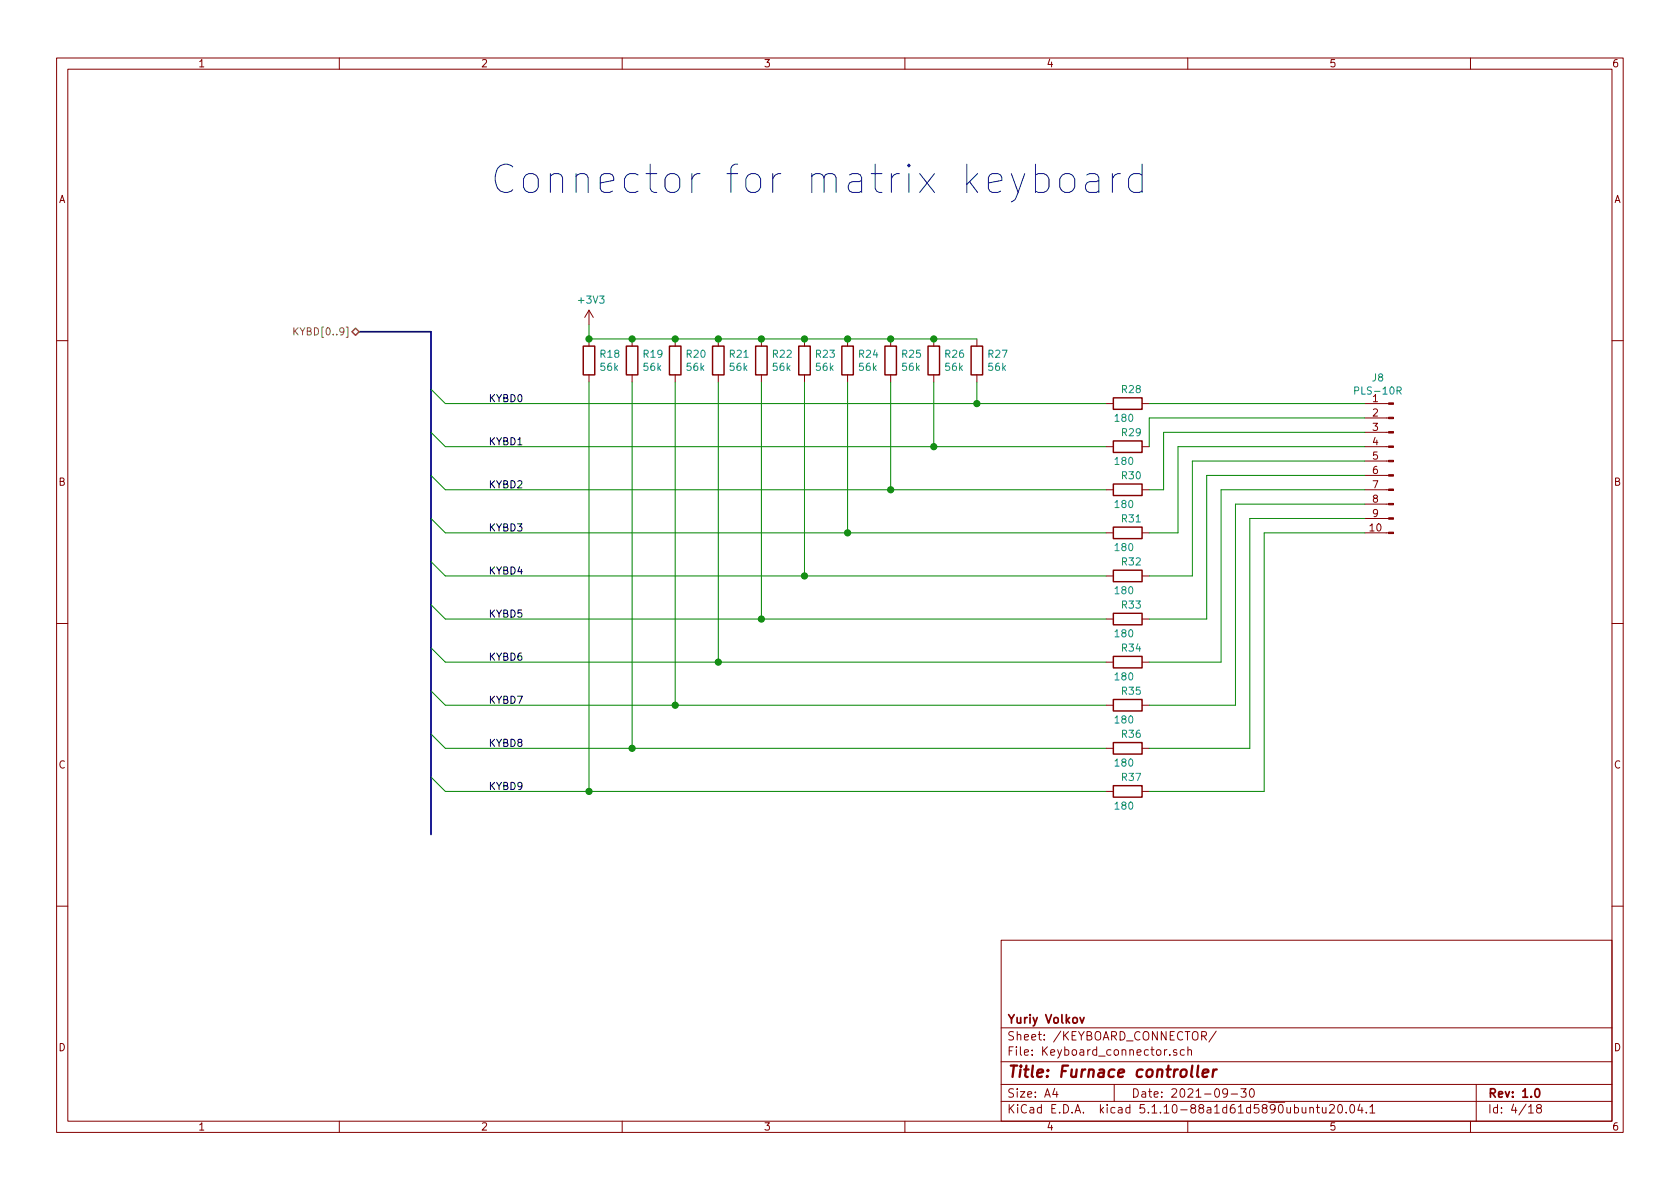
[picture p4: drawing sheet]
EESchema Schematic File Version 4
EELAYER 30 0
EELAYER END
$Descr A4 11693 8268
encoding utf-8
Sheet 4 18
Title "Furnace controller"
Date "2021-09-30"
Rev "1.0"
Comp "Yuriy Volkov"
Comment1 ""
Comment2 ""
Comment3 ""
Comment4 ""
$EndDescr
$Comp
L Connector:Conn_01x10_Male J8
U 1 1
P 9700 3200
F 0 "J8" H 9808 3781 50  0000 C CNN
F 1 "PLS-10R" H 9808 3690 50  0000 C CNN
F 2 "Connector_PinHeader_2.54mm:PinHeader_1x10_P2.54mm_Vertical" H 9700 3200 50  0001 C CNN
F 3 "~" H 9700 3200 50  0001 C CNN
	1    9700 3200
	-1   0    0    -1  
$EndComp
$Comp
L Device:R R?
U 1 1
P 7850 2800
AR Path="/60A74215" Ref="R?"  Part="1" 
AR Path="/60A36559/60A74215" Ref="R28"  Part="1" 
F 0 "R28" V 7750 2750 50  0000 L CNN
F 1 "180" V 7950 2700 50  0000 L CNN
F 2 "Resistor_SMD:R_0603_1608Metric_Pad0.98x0.95mm_HandSolder" V 7780 2800 50  0001 C CNN
F 3 "~" H 7850 2800 50  0001 C CNN
	1    7850 2800
	0    1    1    0   
$EndComp
$Comp
L Device:R R?
U 1 1
P 7850 3100
AR Path="/60A74E97" Ref="R?"  Part="1" 
AR Path="/60A36559/60A74E97" Ref="R29"  Part="1" 
F 0 "R29" V 7750 3050 50  0000 L CNN
F 1 "180" V 7950 3000 50  0000 L CNN
F 2 "Resistor_SMD:R_0603_1608Metric_Pad0.98x0.95mm_HandSolder" V 7780 3100 50  0001 C CNN
F 3 "~" H 7850 3100 50  0001 C CNN
	1    7850 3100
	0    1    1    0   
$EndComp
$Comp
L Device:R R?
U 1 1
P 7850 3400
AR Path="/60A74F36" Ref="R?"  Part="1" 
AR Path="/60A36559/60A74F36" Ref="R30"  Part="1" 
F 0 "R30" V 7750 3350 50  0000 L CNN
F 1 "180" V 7950 3300 50  0000 L CNN
F 2 "Resistor_SMD:R_0603_1608Metric_Pad0.98x0.95mm_HandSolder" V 7780 3400 50  0001 C CNN
F 3 "~" H 7850 3400 50  0001 C CNN
	1    7850 3400
	0    1    1    0   
$EndComp
$Comp
L Device:R R?
U 1 1
P 7850 3700
AR Path="/60A7500F" Ref="R?"  Part="1" 
AR Path="/60A36559/60A7500F" Ref="R31"  Part="1" 
F 0 "R31" V 7750 3650 50  0000 L CNN
F 1 "180" V 7950 3600 50  0000 L CNN
F 2 "Resistor_SMD:R_0603_1608Metric_Pad0.98x0.95mm_HandSolder" V 7780 3700 50  0001 C CNN
F 3 "~" H 7850 3700 50  0001 C CNN
	1    7850 3700
	0    1    1    0   
$EndComp
$Comp
L Device:R R?
U 1 1
P 7850 4000
AR Path="/60A76129" Ref="R?"  Part="1" 
AR Path="/60A36559/60A76129" Ref="R32"  Part="1" 
F 0 "R32" V 7750 3950 50  0000 L CNN
F 1 "180" V 7950 3900 50  0000 L CNN
F 2 "Resistor_SMD:R_0603_1608Metric_Pad0.98x0.95mm_HandSolder" V 7780 4000 50  0001 C CNN
F 3 "~" H 7850 4000 50  0001 C CNN
	1    7850 4000
	0    1    1    0   
$EndComp
$Comp
L Device:R R?
U 1 1
P 7850 4300
AR Path="/60A7612F" Ref="R?"  Part="1" 
AR Path="/60A36559/60A7612F" Ref="R33"  Part="1" 
F 0 "R33" V 7750 4250 50  0000 L CNN
F 1 "180" V 7950 4200 50  0000 L CNN
F 2 "Resistor_SMD:R_0603_1608Metric_Pad0.98x0.95mm_HandSolder" V 7780 4300 50  0001 C CNN
F 3 "~" H 7850 4300 50  0001 C CNN
	1    7850 4300
	0    1    1    0   
$EndComp
$Comp
L Device:R R?
U 1 1
P 7850 4600
AR Path="/60A76135" Ref="R?"  Part="1" 
AR Path="/60A36559/60A76135" Ref="R34"  Part="1" 
F 0 "R34" V 7750 4550 50  0000 L CNN
F 1 "180" V 7950 4500 50  0000 L CNN
F 2 "Resistor_SMD:R_0603_1608Metric_Pad0.98x0.95mm_HandSolder" V 7780 4600 50  0001 C CNN
F 3 "~" H 7850 4600 50  0001 C CNN
	1    7850 4600
	0    1    1    0   
$EndComp
$Comp
L Device:R R?
U 1 1
P 7850 4900
AR Path="/60A7613B" Ref="R?"  Part="1" 
AR Path="/60A36559/60A7613B" Ref="R35"  Part="1" 
F 0 "R35" V 7750 4850 50  0000 L CNN
F 1 "180" V 7950 4800 50  0000 L CNN
F 2 "Resistor_SMD:R_0603_1608Metric_Pad0.98x0.95mm_HandSolder" V 7780 4900 50  0001 C CNN
F 3 "~" H 7850 4900 50  0001 C CNN
	1    7850 4900
	0    1    1    0   
$EndComp
$Comp
L Device:R R?
U 1 1
P 7850 5200
AR Path="/60A767B9" Ref="R?"  Part="1" 
AR Path="/60A36559/60A767B9" Ref="R36"  Part="1" 
F 0 "R36" V 7750 5150 50  0000 L CNN
F 1 "180" V 7950 5100 50  0000 L CNN
F 2 "Resistor_SMD:R_0603_1608Metric_Pad0.98x0.95mm_HandSolder" V 7780 5200 50  0001 C CNN
F 3 "~" H 7850 5200 50  0001 C CNN
	1    7850 5200
	0    1    1    0   
$EndComp
$Comp
L Device:R R?
U 1 1
P 7850 5500
AR Path="/60A767BF" Ref="R?"  Part="1" 
AR Path="/60A36559/60A767BF" Ref="R37"  Part="1" 
F 0 "R37" V 7750 5450 50  0000 L CNN
F 1 "180" V 7950 5400 50  0000 L CNN
F 2 "Resistor_SMD:R_0603_1608Metric_Pad0.98x0.95mm_HandSolder" V 7780 5500 50  0001 C CNN
F 3 "~" H 7850 5500 50  0001 C CNN
	1    7850 5500
	0    1    1    0   
$EndComp
Wire Wire Line
	8000 2800 9500 2800
Wire Wire Line
	8000 3100 8000 2900
Wire Wire Line
	8000 2900 9500 2900
Wire Wire Line
	8000 3400 8100 3400
Wire Wire Line
	8100 3400 8100 3000
Wire Wire Line
	8100 3000 9500 3000
Wire Wire Line
	8000 3700 8200 3700
Wire Wire Line
	8200 3700 8200 3100
Wire Wire Line
	8200 3100 9500 3100
Wire Wire Line
	8000 4000 8300 4000
Wire Wire Line
	8300 4000 8300 3200
Wire Wire Line
	8300 3200 9500 3200
Wire Wire Line
	8000 4300 8400 4300
Wire Wire Line
	8400 4300 8400 3300
Wire Wire Line
	8400 3300 9500 3300
Wire Wire Line
	8000 4600 8500 4600
Wire Wire Line
	8500 4600 8500 3400
Wire Wire Line
	8500 3400 9500 3400
Wire Wire Line
	8000 4900 8600 4900
Wire Wire Line
	8600 4900 8600 3500
Wire Wire Line
	8600 3500 9500 3500
Wire Wire Line
	8000 5200 8700 5200
Wire Wire Line
	8700 5200 8700 3600
Wire Wire Line
	8700 3600 9500 3600
Wire Wire Line
	8000 5500 8800 5500
Wire Wire Line
	8800 5500 8800 3700
Wire Wire Line
	8800 3700 9500 3700
Entry Wire Line
	3000 2700 3100 2800
Wire Bus Line
	3000 2300 2500 2300
Entry Wire Line
	3000 3300 3100 3400
Entry Wire Line
	3000 3600 3100 3700
Entry Wire Line
	3000 3900 3100 4000
Entry Wire Line
	3000 4200 3100 4300
Entry Wire Line
	3000 4500 3100 4600
Entry Wire Line
	3000 4800 3100 4900
Entry Wire Line
	3000 5100 3100 5200
Entry Wire Line
	3000 5400 3100 5500
Entry Wire Line
	3000 3000 3100 3100
Text Label 3400 2800 0    50   ~ 0
KYBD0
Text Label 3400 3100 0    50   ~ 0
KYBD1
Text Label 3400 3400 0    50   ~ 0
KYBD2
Text Label 3400 3700 0    50   ~ 0
KYBD3
Text Label 3400 4000 0    50   ~ 0
KYBD4
Text Label 3400 4300 0    50   ~ 0
KYBD5
Text Label 3400 4600 0    50   ~ 0
KYBD6
Text Label 3400 4900 0    50   ~ 0
KYBD7
Text Label 3400 5500 0    50   ~ 0
KYBD9
Text Notes 8000 1350 2    197  ~ 0
Connector for matrix keyboard
Text Label 3400 5200 0    50   ~ 0
KYBD8
Text HLabel 2500 2300 0    50   BiDi ~ 0
KYBD[0..9]
$Comp
L Device:R R?
U 1 1
P 6800 2500
AR Path="/60AA213C" Ref="R?"  Part="1" 
AR Path="/60A36559/60AA213C" Ref="R27"  Part="1" 
F 0 "R27" H 6870 2546 50  0000 L CNN
F 1 "56k" H 6870 2455 50  0000 L CNN
F 2 "Resistor_SMD:R_0603_1608Metric_Pad0.98x0.95mm_HandSolder" V 6730 2500 50  0001 C CNN
F 3 "~" H 6800 2500 50  0001 C CNN
	1    6800 2500
	1    0    0    -1  
$EndComp
$Comp
L Device:R R?
U 1 1
P 6500 2500
AR Path="/60AA35DF" Ref="R?"  Part="1" 
AR Path="/60A36559/60AA35DF" Ref="R26"  Part="1" 
F 0 "R26" H 6570 2546 50  0000 L CNN
F 1 "56k" H 6570 2455 50  0000 L CNN
F 2 "Resistor_SMD:R_0603_1608Metric_Pad0.98x0.95mm_HandSolder" V 6430 2500 50  0001 C CNN
F 3 "~" H 6500 2500 50  0001 C CNN
	1    6500 2500
	1    0    0    -1  
$EndComp
$Comp
L Device:R R?
U 1 1
P 6200 2500
AR Path="/60AA3F6A" Ref="R?"  Part="1" 
AR Path="/60A36559/60AA3F6A" Ref="R25"  Part="1" 
F 0 "R25" H 6270 2546 50  0000 L CNN
F 1 "56k" H 6270 2455 50  0000 L CNN
F 2 "Resistor_SMD:R_0603_1608Metric_Pad0.98x0.95mm_HandSolder" V 6130 2500 50  0001 C CNN
F 3 "~" H 6200 2500 50  0001 C CNN
	1    6200 2500
	1    0    0    -1  
$EndComp
$Comp
L Device:R R?
U 1 1
P 5900 2500
AR Path="/60AA4928" Ref="R?"  Part="1" 
AR Path="/60A36559/60AA4928" Ref="R24"  Part="1" 
F 0 "R24" H 5970 2546 50  0000 L CNN
F 1 "56k" H 5970 2455 50  0000 L CNN
F 2 "Resistor_SMD:R_0603_1608Metric_Pad0.98x0.95mm_HandSolder" V 5830 2500 50  0001 C CNN
F 3 "~" H 5900 2500 50  0001 C CNN
	1    5900 2500
	1    0    0    -1  
$EndComp
$Comp
L Device:R R?
U 1 1
P 5600 2500
AR Path="/60AA73CA" Ref="R?"  Part="1" 
AR Path="/60A36559/60AA73CA" Ref="R23"  Part="1" 
F 0 "R23" H 5670 2546 50  0000 L CNN
F 1 "56k" H 5670 2455 50  0000 L CNN
F 2 "Resistor_SMD:R_0603_1608Metric_Pad0.98x0.95mm_HandSolder" V 5530 2500 50  0001 C CNN
F 3 "~" H 5600 2500 50  0001 C CNN
	1    5600 2500
	1    0    0    -1  
$EndComp
$Comp
L Device:R R?
U 1 1
P 5300 2500
AR Path="/60AA73D0" Ref="R?"  Part="1" 
AR Path="/60A36559/60AA73D0" Ref="R22"  Part="1" 
F 0 "R22" H 5370 2546 50  0000 L CNN
F 1 "56k" H 5370 2455 50  0000 L CNN
F 2 "Resistor_SMD:R_0603_1608Metric_Pad0.98x0.95mm_HandSolder" V 5230 2500 50  0001 C CNN
F 3 "~" H 5300 2500 50  0001 C CNN
	1    5300 2500
	1    0    0    -1  
$EndComp
$Comp
L Device:R R?
U 1 1
P 5000 2500
AR Path="/60AA73D6" Ref="R?"  Part="1" 
AR Path="/60A36559/60AA73D6" Ref="R21"  Part="1" 
F 0 "R21" H 5070 2546 50  0000 L CNN
F 1 "56k" H 5070 2455 50  0000 L CNN
F 2 "Resistor_SMD:R_0603_1608Metric_Pad0.98x0.95mm_HandSolder" V 4930 2500 50  0001 C CNN
F 3 "~" H 5000 2500 50  0001 C CNN
	1    5000 2500
	1    0    0    -1  
$EndComp
$Comp
L Device:R R?
U 1 1
P 4700 2500
AR Path="/60AA73DC" Ref="R?"  Part="1" 
AR Path="/60A36559/60AA73DC" Ref="R20"  Part="1" 
F 0 "R20" H 4770 2546 50  0000 L CNN
F 1 "56k" H 4770 2455 50  0000 L CNN
F 2 "Resistor_SMD:R_0603_1608Metric_Pad0.98x0.95mm_HandSolder" V 4630 2500 50  0001 C CNN
F 3 "~" H 4700 2500 50  0001 C CNN
	1    4700 2500
	1    0    0    -1  
$EndComp
$Comp
L Device:R R?
U 1 1
P 4400 2500
AR Path="/60AA8EC2" Ref="R?"  Part="1" 
AR Path="/60A36559/60AA8EC2" Ref="R19"  Part="1" 
F 0 "R19" H 4470 2546 50  0000 L CNN
F 1 "56k" H 4470 2455 50  0000 L CNN
F 2 "Resistor_SMD:R_0603_1608Metric_Pad0.98x0.95mm_HandSolder" V 4330 2500 50  0001 C CNN
F 3 "~" H 4400 2500 50  0001 C CNN
	1    4400 2500
	1    0    0    -1  
$EndComp
$Comp
L Device:R R?
U 1 1
P 4100 2500
AR Path="/60AA8EC8" Ref="R?"  Part="1" 
AR Path="/60A36559/60AA8EC8" Ref="R18"  Part="1" 
F 0 "R18" H 4170 2546 50  0000 L CNN
F 1 "56k" H 4170 2455 50  0000 L CNN
F 2 "Resistor_SMD:R_0603_1608Metric_Pad0.98x0.95mm_HandSolder" V 4030 2500 50  0001 C CNN
F 3 "~" H 4100 2500 50  0001 C CNN
	1    4100 2500
	1    0    0    -1  
$EndComp
$Comp
L power:+3V3 #PWR?
U 1 1
P 4100 2250
AR Path="/609FED99/60AB0645" Ref="#PWR?"  Part="1" 
AR Path="/60A36559/60AB0645" Ref="#PWR016"  Part="1" 
F 0 "#PWR016" H 4100 2100 50  0001 C CNN
F 1 "+3V3" H 4115 2423 50  0000 C CNN
F 2 "" H 4100 2250 50  0001 C CNN
F 3 "" H 4100 2250 50  0001 C CNN
	1    4100 2250
	1    0    0    -1  
$EndComp
Wire Wire Line
	4100 2250 4100 2350
Wire Wire Line
	4100 2350 4400 2350
Connection ~ 4100 2350
Connection ~ 4400 2350
Wire Wire Line
	4400 2350 4700 2350
Connection ~ 4700 2350
Wire Wire Line
	4700 2350 5000 2350
Connection ~ 5000 2350
Wire Wire Line
	5000 2350 5300 2350
Connection ~ 5300 2350
Wire Wire Line
	5300 2350 5600 2350
Connection ~ 5600 2350
Wire Wire Line
	5600 2350 5900 2350
Connection ~ 5900 2350
Wire Wire Line
	5900 2350 6200 2350
Connection ~ 6200 2350
Wire Wire Line
	6200 2350 6500 2350
Connection ~ 6500 2350
Wire Wire Line
	6500 2350 6800 2350
Wire Wire Line
	3100 2800 6800 2800
Wire Wire Line
	6800 2650 6800 2800
Connection ~ 6800 2800
Wire Wire Line
	6800 2800 7700 2800
Wire Wire Line
	3100 3100 6500 3100
Wire Wire Line
	6500 2650 6500 3100
Connection ~ 6500 3100
Wire Wire Line
	6500 3100 7700 3100
Wire Wire Line
	3100 3400 6200 3400
Wire Wire Line
	6200 2650 6200 3400
Connection ~ 6200 3400
Wire Wire Line
	6200 3400 7700 3400
Wire Wire Line
	3100 3700 5900 3700
Wire Wire Line
	5900 2650 5900 3700
Connection ~ 5900 3700
Wire Wire Line
	5900 3700 7700 3700
Wire Wire Line
	3100 4000 5600 4000
Wire Wire Line
	5600 2650 5600 4000
Connection ~ 5600 4000
Wire Wire Line
	5600 4000 7700 4000
Wire Wire Line
	3100 4300 5300 4300
Wire Wire Line
	5300 2650 5300 4300
Connection ~ 5300 4300
Wire Wire Line
	5300 4300 7700 4300
Wire Wire Line
	3100 4600 5000 4600
Wire Wire Line
	5000 2650 5000 4600
Connection ~ 5000 4600
Wire Wire Line
	5000 4600 7700 4600
Wire Wire Line
	3100 4900 4700 4900
Wire Wire Line
	3100 5200 4400 5200
Wire Wire Line
	3100 5500 4100 5500
Wire Wire Line
	4700 2650 4700 4900
Connection ~ 4700 4900
Wire Wire Line
	4700 4900 7700 4900
Connection ~ 4400 5200
Wire Wire Line
	4400 5200 7700 5200
Wire Wire Line
	4400 2650 4400 5200
Wire Wire Line
	4100 2650 4100 5500
Connection ~ 4100 5500
Wire Wire Line
	4100 5500 7700 5500
Wire Bus Line
	3000 2300 3000 5800
$EndSCHEMATC
